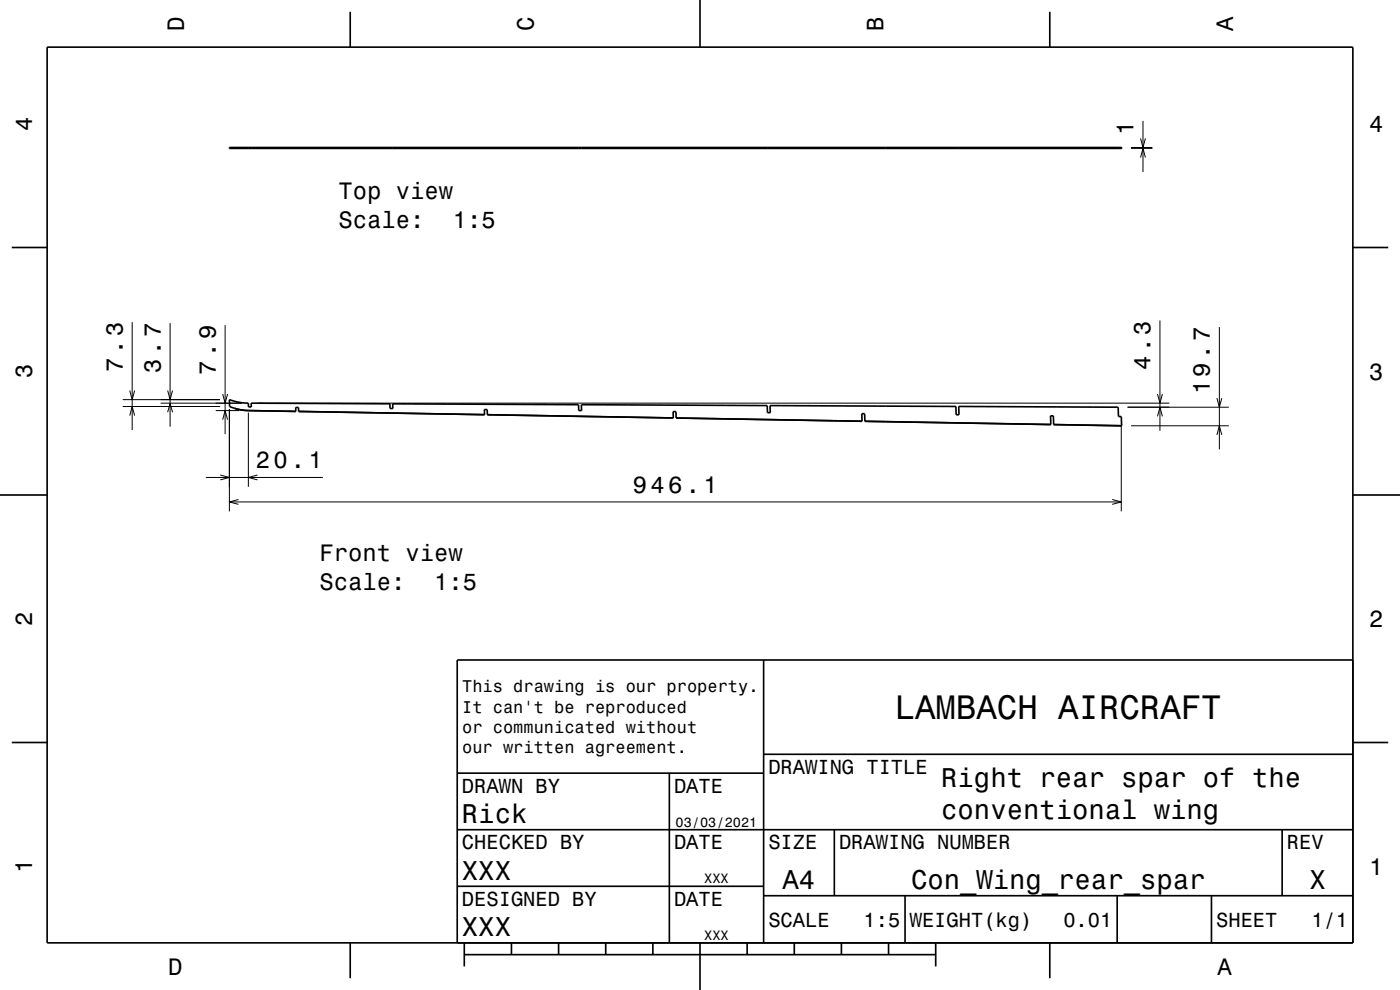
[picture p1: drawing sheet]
<svg xmlns="http://www.w3.org/2000/svg" width="297mm" height="210mm" viewBox="0 0 297 210" stroke-linecap="round" stroke-linejoin="round" font-family="sans-serif">
<g fill="none" stroke="#000" stroke-width=".21">
<path d="M239.9 31.5h4.6M239.9 31.3h4.6M242 33.4l.5-1.9 .5 1.9M242 29.4l.5 1.9 .5-1.9M242.5 25.7v10.8M28 68.3v22.9M36.1 68.5v22M47.8 69v23.1M246.1 68v23.4M258.7 69.4v25.9M26 84.8h20.7M26 86.2h20.7"/>
<path d="M27.5 88.2l.5-2 .6 2M27.5 82.8l.5 2 .6-2M34.1 85.5h17.2M35.6 82.8l.5 2 .5-2M35.6 87.5l.5-2 .5 2M45.8 87.1h4.9M47.2 83.6l.6 1.9 .5-1.9M47.2 89l.6-1.9 .5 1.9M48.7 86.8v21.7M52.7 87.5v15.8M52.7 87.1h.1M54.7 85.5h193.4"/>
<path d="M237.9 90.4v18.1M239.2 86.4h21.5M239.9 90.3h20.8M245.6 88.3l.5-1.9 .5 1.9M245.6 83.6l.5 1.9 .5-1.9M258.2 84.4l.5 2 .5-2M258.2 92.3l.5-2 .5 2M43.7 101.3h24.8M46.7 100.8l2 .5-2 .5M48.7 106.5h189.2M50.6 106l-1.9 .5 1.9 .5M54.6 100.8l-1.9 .5 1.9 .5"/>
<path d="M235.9 106l2 .5-2 .5"/>
</g>
<g fill="none" stroke="#000" stroke-width=".35">
<path d="M10 10h277v190h-277zM74.3 2.5v7.5M148.5 0v10M222.7 2.5v7.5M48.7 31.3h189.2v.2h-189.2zM52.7 31.3v.2M53.3 31.3v.2M82.7 31.3v.2M83.3 31.3v.2M122.7 31.3v.2M122.8 31.3v.2M123.3 31.3v.2"/>
<path d="M162.8 31.3v.2M163.4 31.3v.2M202.8 31.3v.2M203.4 31.3v.2M237.2 31.3v.2M237.3 31.3v.2M237.9 31.3v.2M2.5 52.5h7.5M287 52.5h7.5M49.7 86.6l1.4 .3 1.6 .2M52.7 87.1l-2-.2-2-.7v-1.4l2 .5 2 .2v.8h.6v-.8l29.4 .2v.9l.6 .1v-1l39.4 .1 .1 1.3h.6l-.1-1.3 39.5 .2v1.5h.6v-1.5l39.4 .2v1.8h.6v-1.8l33.8 .2 .1 2h.6v1.9M52.7 87.1l10 .2"/>
<path d="M62.7 87.3h.1M62.7 87.3v-.9h.6v.9M63.3 87.3h.1M63.3 87.3l39.5 .7v-1.1h.6v1.1M103.4 88h.1M103.4 88l39.4 .7M142.8 88.7h.1M142.8 88.7v-1.4h.6v1.4M143.4 88.7h.1M143.4 88.7l39.5 .7M182.9 89.3v.1M182.9 89.3l-.1-1.6 .6 .1 .1 1.6"/>
<path d="M183.5 89.4h4.4M183.5 89.4h.1M183.5 89.4l39.4 .7M222.9 90v.1M222.9 90v-1.8h.6v1.9M223.5 90.1h.1M223.5 90.1l14.4 .2M237.9 90.3h.1M0 105h10M287 105h10M162 140v60M287 140h-190v60"/>
<path d="M2.5 157.5h7.5M287 157.5h7.5M97 176h190M97 164h65M142 164v36M162 160h125M177 176v14M272 176v14M97 188h65M162 190h125M192 190v10M237 190v10"/>
<path d="M257 190v10M74.3 200v7.5M98.5 202.5h100M98.5 200v5M108.5 200v2.5M118.5 200v2.5M128.5 200v2.5M138.5 200v2.5M148.5 200v10M158.5 200v2.5M168.5 200v2.5M178.5 200v2.5"/>
<path d="M188.5 200v2.5M198.5 200v5M222.7 200v7.5"/>
</g>
<text font-size="7.2" x="189.8" y="152.6">LAMBACH AIRCRAFT</text>
<g font-size="5.8">
<text x="199.7" y="166.9">Right rear spar of the</text>
<text x="199.7" y="173.8">conventional wing</text>
<text x="98" y="174.6">Rick</text>
<text x="98" y="186.6">XXX</text>
<text x="166" y="188.6">A4</text>
<text x="193.3" y="188.6">Con_Wing_rear_spar</text>
<text x="277.8" y="188.6">X</text>
<text x="98" y="198.6">XXX</text>
</g>
<g font-size="5">
<text x="39" y="6.5" transform="rotate(-90 39 6.5)">D</text>
<text x="113.2" y="6.5" transform="rotate(-90 113.2 6.5)">C</text>
<text x="187.4" y="6.5" transform="rotate(-90 187.4 6.5)">B</text>
<text x="261.6" y="6.5" transform="rotate(-90 261.6 6.5)">A</text>
<text x="6.8" y="27.8" transform="rotate(-90 6.8 27.8)">4</text>
<text x="240.5" y="28.7" transform="rotate(-90 240.5 28.7)">1</text>
<text x="290.5" y="28.1">4</text>
<text x="71.8" y="42.3">Top view</text>
<text x="71.8" y="48.3">Scale:</text>
<text x="96.1" y="48.3">1:5</text>
<text x="6.8" y="80.3" transform="rotate(-90 6.8 80.3)">3</text>
<text x="26" y="78.8" transform="rotate(-90 26 78.8)">7.3</text>
<text x="34.1" y="79" transform="rotate(-90 34.1 79)">3.7</text>
<text x="45.8" y="79.5" transform="rotate(-90 45.8 79.5)">7.9</text>
<text x="244.1" y="78.5" transform="rotate(-90 244.1 78.5)">4.3</text>
<text x="256.7" y="83.6" transform="rotate(-90 256.7 83.6)">19.7</text>
<text x="290.5" y="80.6">3</text>
<text x="54.3" y="99.3">20.1</text>
<text x="134.3" y="104.5">946.1</text>
<text x="67.8" y="119">Front view</text>
<text x="67.8" y="125.1">Scale:</text>
<text x="92.1" y="125.1">1:5</text>
<text x="6.8" y="132.8" transform="rotate(-90 6.8 132.8)">2</text>
<text x="290.5" y="133.1">2</text>
<text x="6.8" y="185.3" transform="rotate(-90 6.8 185.3)">1</text>
<text x="290.5" y="185.6">1</text>
<text x="35.7" y="206.8">D</text>
<text x="258.3" y="206.8">A</text>
</g>
<g font-size="4.3">
<text x="163" y="164.2">DRAWING TITLE</text>
<text x="98" y="168.2">DRAWN BY</text>
<text x="143" y="168.2">DATE</text>
<text x="98" y="180.2">CHECKED BY</text>
<text x="143" y="180.2">DATE</text>
<text x="163" y="180.2">SIZE</text>
<text x="178" y="180.2">DRAWING NUMBER</text>
<text x="273" y="180.2">REV</text>
<text x="98" y="192.2">DESIGNED BY</text>
<text x="143" y="192.2">DATE</text>
<text x="163" y="196.6">SCALE</text>
<text x="183.2" y="196.6">1:5</text>
<text x="193" y="196.6">WEIGHT(kg)</text>
<text x="225.6" y="196.6">0.01</text>
<text x="258" y="196.6">SHEET</text>
<text x="278.2" y="196.6">1/1</text>
</g>
<g font-size="3.6">
<text x="98.1" y="146.8">This drawing is our property.</text>
<text x="98.1" y="151.2">It can't be reproduced</text>
<text x="98.1" y="155.5">or communicated without</text>
<text x="98.1" y="159.8">our written agreement.</text>
</g>
<g font-size="2.9">
<text x="143.3" y="175.3">03/03/2021</text>
<text x="149.4" y="187.3">XXX</text>
<text x="149.4" y="199.3">XXX</text>
</g>
</svg>
